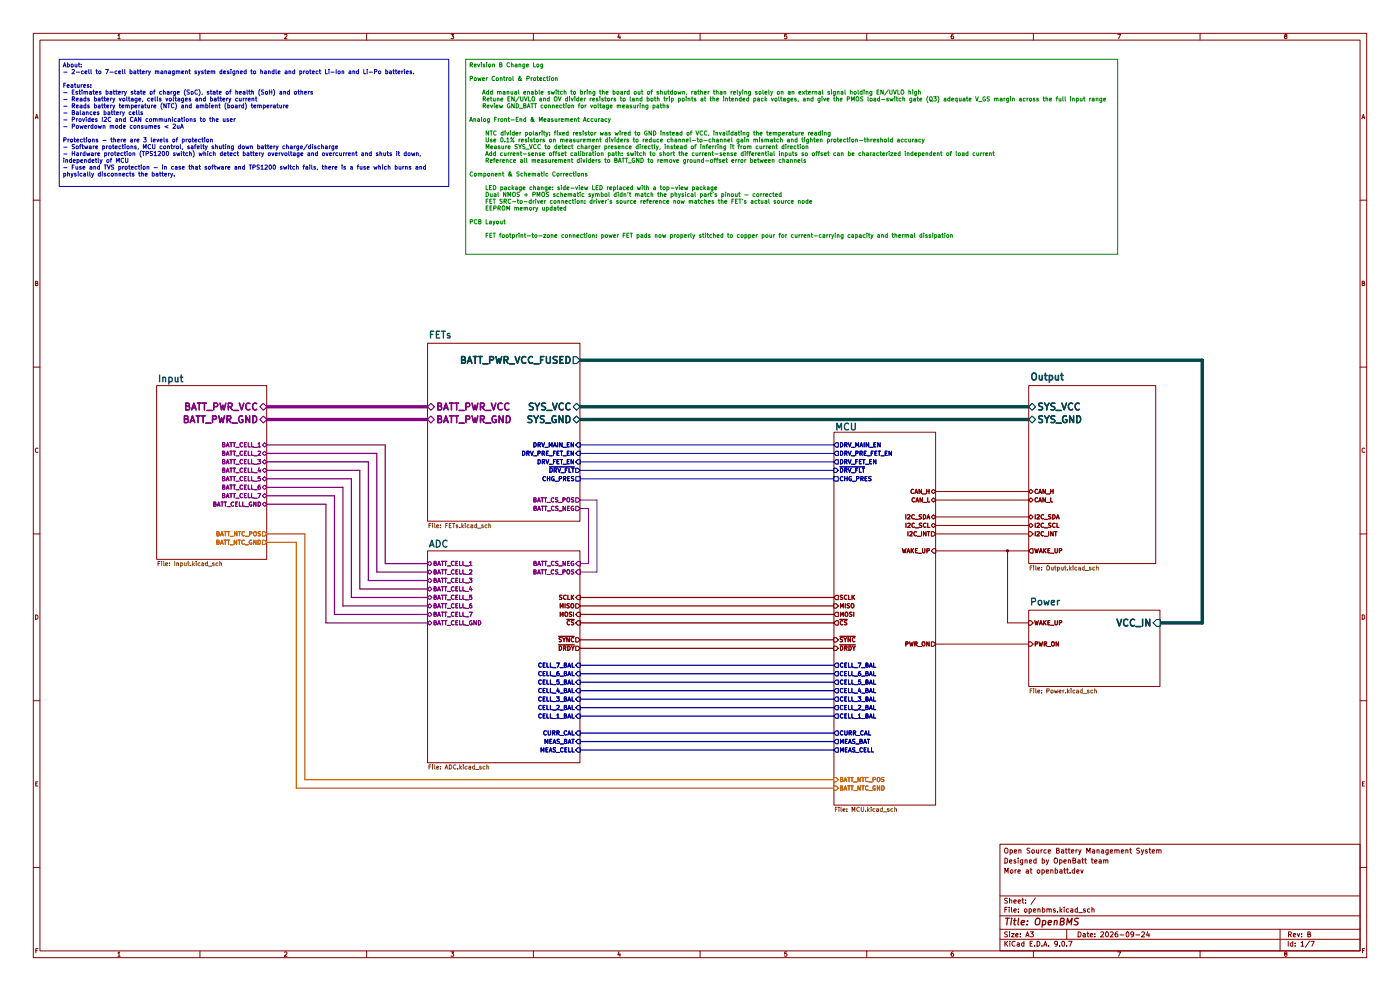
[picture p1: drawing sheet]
(kicad_sch
 (version 20250114)
 (generator "eeschema")
 (generator_version "9.0")
 (paper "A3")
 (title_block
  (title "OpenBMS")
  (date "2026-09-24")
  (rev "B")
  (comment 2 "More at openbatt.dev")
  (comment 3 "Designed by OpenBatt team")
  (comment 4 "Open Source Battery Management System"))
 (lib_symbols)
 (text_box "About:\n- 2-cell to 7-cell battery managment system designed to handle and protect Li-Ion and Li-Po batteries.\n\nFeatures:\n- Estimates battery state of charge (SoC), state of health (SoH) and others\n- Reads battery voltage, cells voltages and battery current\n- Reads battery temperature (NTC) and ambient (board) temperature\n- Balances battery cells\n- Provides I2C and CAN communications to the user\n- Powerdown mode consumes < 2uA\n\nProtections - there are 3 levels of protection\n- Software protections, MCU control, safelty shuting down battery charge/discharge\n- Hardware protection (TPS1200 switch) which detect battery overvoltage and overcurrent and shuts it down, independetly of MCU\n- Fuse and TVS protection - in case that software and TPS1200 switch fails, there is a fuse which burns and physically disconnects the battery.\n"
  (exclude_from_sim no)
  (at 17.78 17.78 0)
  (size 116.84 38.1)
  (margins 0.9525 0.9525 0.9525 0.9525)
  (stroke (width 0.3048) (type solid))
  (fill (type none))
  (effects (font (size 1.27 1.27) (thickness 0.1588)) (justify left top)))
 (text_box "Revision B Change Log\n\nPower Control & Protection\n\n    Add manual enable switch to bring the board out of shutdown, rather than relying solely on an external signal holding EN/UVLO high\n    Retune EN/UVLO and OV divider resistors to land both trip points at the intended pack voltages, and give the PMOS load-switch gate (Q3) adequate V_GS margin across the full input range\n    Review GND_BATT connection for voltage measuring paths\n\nAnalog Front-End & Measurement Accuracy\n\n	NTC divider polarity: fixed resistor was wired to GND instead of VCC, invalidating the temperature reading\n	Use 0.1% resistors on measurement dividers to reduce channel-to-channel gain mismatch and tighten protection-threshold accuracy\n	Measure SYS_VCC to detect charger presence directly, instead of inferring it from current direction\n	Add current-sense offset calibration path: switch to short the current-sense differential inputs so offset can be characterized independent of load current\n	Reference all measurement dividers to BATT_GND to remove ground-offset error between channels\n\nComponent & Schematic Corrections\n\n	LED package change: side-view LED replaced with a top-view package\n	Dual NMOS + PMOS schematic symbol didn't match the physical part's pinout - corrected\n	FET SRC-to-driver connection: driver's source reference now matches the FET's actual source node\n	EEPROM memory updated\n\nPCB Layout\n\n	FET footprint-to-zone connection: power FET pads now properly stitched to copper pour for current-carrying capacity and thermal dissipation"
  (exclude_from_sim no)
  (at 139.7 17.78 0)
  (size 195.58 58.42)
  (margins 0.9525 0.9525 0.9525 0.9525)
  (stroke (width 0.3048) (type solid) (color 0 132 0 1))
  (fill (type none))
  (effects (font (size 1.27 1.27) (thickness 0.1588) (color 0 132 0 1)) (justify left top)))
 (junction
  (at 302.26 165.1)
  (diameter 0)
  (color 132 0 0 1))
 (wire
  (pts (xy 80.01 140.97) (xy 107.95 140.97))
  (stroke (width 0.381) (type default) (color 132 0 132 1)))
 (wire
  (pts (xy 173.99 186.69) (xy 250.19 186.69))
  (stroke (width 0.381) (type default) (color 132 0 0 1)))
 (wire
  (pts (xy 110.49 138.43) (xy 80.01 138.43))
  (stroke (width 0.381) (type default) (color 132 0 132 1)))
 (wire
  (pts (xy 110.49 173.99) (xy 110.49 138.43))
  (stroke (width 0.381) (type default) (color 132 0 132 1)))
 (wire
  (pts (xy 173.99 181.61) (xy 250.19 181.61))
  (stroke (width 0.381) (type default) (color 132 0 0 1)))
 (wire
  (pts (xy 80.01 135.89) (xy 113.03 135.89))
  (stroke (width 0.381) (type default) (color 132 0 132 1)))
 (wire
  (pts (xy 105.41 179.07) (xy 105.41 143.51))
  (stroke (width 0.381) (type default) (color 132 0 132 1)))
 (wire
  (pts (xy 107.95 140.97) (xy 107.95 176.53))
  (stroke (width 0.381) (type default) (color 132 0 132 1)))
 (wire
  (pts (xy 173.99 152.4) (xy 176.53 152.4))
  (stroke (width 0.3048) (type default) (color 132 0 132 1)))
 (wire
  (pts (xy 91.44 233.68) (xy 91.44 160.02))
  (stroke (width 0.381) (type default) (color 204 102 0 1)))
 (wire
  (pts (xy 100.33 148.59) (xy 80.01 148.59))
  (stroke (width 0.381) (type default) (color 132 0 132 1)))
 (wire
  (pts (xy 128.27 179.07) (xy 105.41 179.07))
  (stroke (width 0.381) (type default) (color 132 0 132 1)))
 (wire
  (pts (xy 173.99 201.93) (xy 250.19 201.93))
  (stroke (width 0.381) (type default) (color 0 0 132 1)))
 (wire
  (pts (xy 173.99 121.92) (xy 308.61 121.92))
  (stroke (width 1.016) (type default) (color 0 72 72 1)))
 (wire
  (pts (xy 302.26 165.1) (xy 302.26 186.69))
  (stroke (width 0.3048) (type default) (color 132 0 0 1)))
 (wire
  (pts (xy 173.99 143.51) (xy 250.19 143.51))
  (stroke (width 0.3048) (type default) (color 0 0 132 1)))
 (wire
  (pts (xy 102.87 181.61) (xy 128.27 181.61))
  (stroke (width 0.381) (type default) (color 132 0 132 1)))
 (wire
  (pts (xy 173.99 133.35) (xy 250.19 133.35))
  (stroke (width 0.3048) (type default) (color 0 0 132 1)))
 (wire
  (pts (xy 173.99 199.39) (xy 250.19 199.39))
  (stroke (width 0.381) (type default) (color 0 0 132 1)))
 (wire
  (pts (xy 128.27 184.15) (xy 100.33 184.15))
  (stroke (width 0.381) (type default) (color 132 0 132 1)))
 (wire
  (pts (xy 280.67 193.04) (xy 308.61 193.04))
  (stroke (width 0.3048) (type default) (color 132 0 0 1)))
 (wire
  (pts (xy 102.87 146.05) (xy 102.87 181.61))
  (stroke (width 0.381) (type default) (color 132 0 132 1)))
 (wire
  (pts (xy 173.99 125.73) (xy 308.61 125.73))
  (stroke (width 1.016) (type default) (color 0 72 72 1)))
 (wire
  (pts (xy 80.01 146.05) (xy 102.87 146.05))
  (stroke (width 0.381) (type default) (color 132 0 132 1)))
 (wire
  (pts (xy 97.79 151.13) (xy 97.79 186.69))
  (stroke (width 0.381) (type default) (color 132 0 132 1)))
 (wire
  (pts (xy 302.26 165.1) (xy 308.61 165.1))
  (stroke (width 0.3048) (type default) (color 132 0 0 1)))
 (wire
  (pts (xy 360.68 107.95) (xy 360.68 186.69))
  (stroke (width 1.016) (type solid) (color 0 72 72 1)))
 (wire
  (pts (xy 80.01 151.13) (xy 97.79 151.13))
  (stroke (width 0.381) (type default) (color 132 0 132 1)))
 (wire
  (pts (xy 176.53 152.4) (xy 176.53 168.91))
  (stroke (width 0.3048) (type default) (color 132 0 132 1)))
 (wire
  (pts (xy 173.99 107.95) (xy 360.68 107.95))
  (stroke (width 1.016) (type default) (color 0 72 72 1)))
 (wire
  (pts (xy 280.67 154.94) (xy 308.61 154.94))
  (stroke (width 0.3048) (type default) (color 132 0 0 1)))
 (wire
  (pts (xy 91.44 160.02) (xy 80.01 160.02))
  (stroke (width 0.381) (type default) (color 204 102 0 1)))
 (wire
  (pts (xy 173.99 219.71) (xy 250.19 219.71))
  (stroke (width 0.381) (type default) (color 0 0 132 1)))
 (wire
  (pts (xy 280.67 157.48) (xy 308.61 157.48))
  (stroke (width 0.3048) (type default) (color 132 0 0 1)))
 (wire
  (pts (xy 173.99 184.15) (xy 250.19 184.15))
  (stroke (width 0.381) (type default) (color 132 0 0 1)))
 (wire
  (pts (xy 105.41 143.51) (xy 80.01 143.51))
  (stroke (width 0.381) (type default) (color 132 0 132 1)))
 (wire
  (pts (xy 250.19 233.68) (xy 91.44 233.68))
  (stroke (width 0.381) (type default) (color 204 102 0 1)))
 (wire
  (pts (xy 176.53 168.91) (xy 173.99 168.91))
  (stroke (width 0.3048) (type default) (color 132 0 132 1)))
 (wire
  (pts (xy 280.67 149.86) (xy 308.61 149.86))
  (stroke (width 0.3048) (type default) (color 132 0 0 1)))
 (wire
  (pts (xy 173.99 138.43) (xy 250.19 138.43))
  (stroke (width 0.3048) (type default) (color 0 0 132 1)))
 (wire
  (pts (xy 80.01 125.73) (xy 128.27 125.73))
  (stroke (width 1.016) (type solid) (color 132 0 132 1)))
 (wire
  (pts (xy 128.27 168.91) (xy 115.57 168.91))
  (stroke (width 0.381) (type default) (color 132 0 132 1)))
 (wire
  (pts (xy 173.99 171.45) (xy 179.07 171.45))
  (stroke (width 0.3048) (type default) (color 132 0 132 1)))
 (wire
  (pts (xy 173.99 191.77) (xy 250.19 191.77))
  (stroke (width 0.381) (type default) (color 132 0 0 1)))
 (wire
  (pts (xy 173.99 204.47) (xy 250.19 204.47))
  (stroke (width 0.381) (type default) (color 0 0 132 1)))
 (wire
  (pts (xy 88.9 236.22) (xy 250.19 236.22))
  (stroke (width 0.381) (type default) (color 204 102 0 1)))
 (wire
  (pts (xy 113.03 171.45) (xy 128.27 171.45))
  (stroke (width 0.381) (type default) (color 132 0 132 1)))
 (wire
  (pts (xy 88.9 162.56) (xy 88.9 236.22))
  (stroke (width 0.381) (type default) (color 204 102 0 1)))
 (wire
  (pts (xy 115.57 168.91) (xy 115.57 133.35))
  (stroke (width 0.381) (type default) (color 132 0 132 1)))
 (wire
  (pts (xy 173.99 212.09) (xy 250.19 212.09))
  (stroke (width 0.381) (type default) (color 0 0 132 1)))
 (wire
  (pts (xy 113.03 135.89) (xy 113.03 171.45))
  (stroke (width 0.381) (type default) (color 132 0 132 1)))
 (wire
  (pts (xy 173.99 224.79) (xy 250.19 224.79))
  (stroke (width 0.381) (type default) (color 0 0 132 1)))
 (wire
  (pts (xy 280.67 147.32) (xy 308.61 147.32))
  (stroke (width 0.3048) (type default) (color 132 0 0 1)))
 (wire
  (pts (xy 173.99 222.25) (xy 250.19 222.25))
  (stroke (width 0.381) (type default) (color 0 0 132 1)))
 (wire
  (pts (xy 280.67 165.1) (xy 302.26 165.1))
  (stroke (width 0.3048) (type default) (color 132 0 0 1)))
 (wire
  (pts (xy 115.57 133.35) (xy 80.01 133.35))
  (stroke (width 0.381) (type default) (color 132 0 132 1)))
 (wire
  (pts (xy 280.67 160.02) (xy 308.61 160.02))
  (stroke (width 0.3048) (type default) (color 132 0 0 1)))
 (wire
  (pts (xy 179.07 171.45) (xy 179.07 149.86))
  (stroke (width 0.3048) (type default) (color 132 0 132 1)))
 (wire
  (pts (xy 360.68 186.69) (xy 347.98 186.69))
  (stroke (width 1.016) (type solid) (color 0 72 72 1)))
 (wire
  (pts (xy 173.99 179.07) (xy 250.19 179.07))
  (stroke (width 0.381) (type default) (color 132 0 0 1)))
 (wire
  (pts (xy 173.99 209.55) (xy 250.19 209.55))
  (stroke (width 0.381) (type default) (color 0 0 132 1)))
 (wire
  (pts (xy 173.99 214.63) (xy 250.19 214.63))
  (stroke (width 0.381) (type default) (color 0 0 132 1)))
 (wire
  (pts (xy 80.01 121.92) (xy 128.27 121.92))
  (stroke (width 1.016) (type solid) (color 132 0 132 1)))
 (wire
  (pts (xy 173.99 135.89) (xy 250.19 135.89))
  (stroke (width 0.3048) (type default) (color 0 0 132 1)))
 (wire
  (pts (xy 107.95 176.53) (xy 128.27 176.53))
  (stroke (width 0.381) (type default) (color 132 0 132 1)))
 (wire
  (pts (xy 173.99 140.97) (xy 250.19 140.97))
  (stroke (width 0.3048) (type default) (color 0 0 132 1)))
 (wire
  (pts (xy 173.99 194.31) (xy 250.19 194.31))
  (stroke (width 0.381) (type default) (color 132 0 0 1)))
 (wire
  (pts (xy 97.79 186.69) (xy 128.27 186.69))
  (stroke (width 0.381) (type default) (color 132 0 132 1)))
 (wire
  (pts (xy 302.26 186.69) (xy 308.61 186.69))
  (stroke (width 0.3048) (type default) (color 132 0 0 1)))
 (wire
  (pts (xy 179.07 149.86) (xy 173.99 149.86))
  (stroke (width 0.3048) (type default) (color 132 0 132 1)))
 (wire
  (pts (xy 100.33 184.15) (xy 100.33 148.59))
  (stroke (width 0.381) (type default) (color 132 0 132 1)))
 (wire
  (pts (xy 128.27 173.99) (xy 110.49 173.99))
  (stroke (width 0.381) (type default) (color 132 0 132 1)))
 (wire
  (pts (xy 80.01 162.56) (xy 88.9 162.56))
  (stroke (width 0.381) (type default) (color 204 102 0 1)))
 (wire
  (pts (xy 173.99 207.01) (xy 250.19 207.01))
  (stroke (width 0.381) (type default) (color 0 0 132 1)))
 (sheet
  (at 250.19 129.54)
  (size 30.48 111.76)
  (exclude_from_sim no)
  (in_bom yes)
  (on_board yes)
  (dnp no)
  (stroke (width 0.254) (type solid))
  (fill (color 0 0 0 0.0000))
  (property "Sheetname" "MCU" (at 250.19 129.286 0) (effects (font (size 2.032 2.032) (thickness 0.4064)
    (bold yes)) (justify left bottom)))
  (property "Sheetfile" "MCU.kicad_sch" (at 250.19 241.8846 0) (effects (font (size 1.27 1.27)) (justify left top)))
  (pin "CELL_1_BAL" output (at 250.19 214.63 180) (effects (font (size 1.27 1.27) (thickness 0.254)
    (bold yes) (color 0 0 132 1)) (justify left)))
  (pin "CELL_4_BAL" output (at 250.19 207.01 180) (effects (font (size 1.27 1.27) (thickness 0.254)
    (bold yes) (color 0 0 132 1)) (justify left)))
  (pin "CELL_7_BAL" output (at 250.19 199.39 180) (effects (font (size 1.27 1.27) (thickness 0.254)
    (bold yes) (color 0 0 132 1)) (justify left)))
  (pin "CELL_5_BAL" output (at 250.19 204.47 180) (effects (font (size 1.27 1.27) (thickness 0.254)
    (bold yes) (color 0 0 132 1)) (justify left)))
  (pin "CELL_6_BAL" output (at 250.19 201.93 180) (effects (font (size 1.27 1.27) (thickness 0.254)
    (bold yes) (color 0 0 132 1)) (justify left)))
  (pin "CELL_3_BAL" output (at 250.19 209.55 180) (effects (font (size 1.27 1.27) (thickness 0.254)
    (bold yes) (color 0 0 132 1)) (justify left)))
  (pin "CELL_2_BAL" output (at 250.19 212.09 180) (effects (font (size 1.27 1.27) (thickness 0.254)
    (bold yes) (color 0 0 132 1)) (justify left)))
  (pin "SCLK" output (at 250.19 179.07 180) (effects (font (size 1.27 1.27) (thickness 0.254)
    (bold yes) (color 132 0 0 1)) (justify left)))
  (pin "~{CS}" output (at 250.19 186.69 180) (effects (font (size 1.27 1.27) (thickness 0.254)
    (bold yes) (color 132 0 0 1)) (justify left)))
  (pin "DRV_MAIN_EN" output (at 250.19 133.35 180) (effects (font (size 1.27 1.27) (thickness 0.254)
    (bold yes) (color 0 0 132 1)) (justify left)))
  (pin "DRV_FET_EN" output (at 250.19 138.43 180) (effects (font (size 1.27 1.27) (thickness 0.254)
    (bold yes) (color 0 0 132 1)) (justify left)))
  (pin "MOSI" output (at 250.19 184.15 180) (effects (font (size 1.27 1.27) (thickness 0.254)
    (bold yes) (color 132 0 0 1)) (justify left)))
  (pin "DRV_PRE_FET_EN" output (at 250.19 135.89 180) (effects (font (size 1.27 1.27) (thickness 0.254)
    (bold yes) (color 0 0 132 1)) (justify left)))
  (pin "~{DRDY}" input (at 250.19 194.31 180) (effects (font (size 1.27 1.27) (thickness 0.254)
    (bold yes) (color 132 0 0 1)) (justify left)))
  (pin "MISO" input (at 250.19 181.61 180) (effects (font (size 1.27 1.27) (thickness 0.254)
    (bold yes) (color 132 0 0 1)) (justify left)))
  (pin "MEAS_BAT" output (at 250.19 222.25 180) (effects (font (size 1.27 1.27) (thickness 0.254)
    (bold yes) (color 0 0 132 1)) (justify left)))
  (pin "~{DRV_FLT}" input (at 250.19 140.97 180) (effects (font (size 1.27 1.27) (thickness 0.254)
    (bold yes) (color 0 0 132 1)) (justify left)))
  (pin "MEAS_CELL" output (at 250.19 224.79 180) (effects (font (size 1.27 1.27) (thickness 0.254)
    (bold yes) (color 0 0 132 1)) (justify left)))
  (pin "~{SYNC}" input (at 250.19 191.77 180) (effects (font (size 1.27 1.27) (thickness 0.254)
    (bold yes) (color 132 0 0 1)) (justify left)))
  (pin "BATT_NTC_POS" input (at 250.19 233.68 180) (effects (font (size 1.27 1.27) (thickness 0.254)
    (bold yes) (color 204 102 0 1)) (justify left)))
  (pin "BATT_NTC_GND" input (at 250.19 236.22 180) (effects (font (size 1.27 1.27) (thickness 0.254)
    (bold yes) (color 204 102 0 1)) (justify left)))
  (pin "CAN_H" bidirectional (at 280.67 147.32 0) (effects (font (size 1.27 1.27) (thickness 0.254)
    (bold yes) (color 132 0 0 1)) (justify right)))
  (pin "CAN_L" bidirectional (at 280.67 149.86 0) (effects (font (size 1.27 1.27) (thickness 0.254)
    (bold yes) (color 132 0 0 1)) (justify right)))
  (pin "I2C_SDA" bidirectional (at 280.67 154.94 0) (effects (font (size 1.27 1.27) (thickness 0.254)
    (bold yes) (color 132 0 0 1)) (justify right)))
  (pin "I2C_SCL" bidirectional (at 280.67 157.48 0) (effects (font (size 1.27 1.27) (thickness 0.254)
    (bold yes) (color 132 0 0 1)) (justify right)))
  (pin "I2C_INT" output (at 280.67 160.02 0) (effects (font (size 1.27 1.27) (thickness 0.254)
    (bold yes) (color 132 0 0 1)) (justify right)))
  (pin "WAKE_UP" input (at 280.67 165.1 0) (effects (font (size 1.27 1.27) (thickness 0.254)
    (bold yes) (color 132 0 0 1)) (justify right)))
  (pin "PWR_ON" output (at 280.67 193.04 0) (effects (font (size 1.27 1.27) (thickness 0.254)
    (bold yes) (color 132 0 0 1)) (justify right)))
  (pin "CHG_PRES" passive (at 250.19 143.51 180) (effects (font (size 1.27 1.27) (thickness 0.254)
    (bold yes) (color 0 0 132 1)) (justify left)))
  (pin "CURR_CAL" output (at 250.19 219.71 180) (effects (font (size 1.27 1.27) (thickness 0.254)
    (bold yes) (color 0 0 132 1)) (justify left))))
 (sheet
  (at 308.61 115.57)
  (size 38.1 53.34)
  (exclude_from_sim no)
  (in_bom yes)
  (on_board yes)
  (dnp no)
  (fields_autoplaced yes)
  (stroke (width 0.254) (type solid))
  (fill (color 0 0 0 0.0000))
  (property "Sheetname" "Output" (at 308.61 114.4266 0) (effects (font (size 2.032 2.032) (thickness 0.508)
    (bold yes)) (justify left bottom)))
  (property "Sheetfile" "Output.kicad_sch" (at 308.61 169.5454 0) (effects (font (size 1.27 1.27)) (justify left top)))
  (pin "SYS_GND" bidirectional (at 308.61 125.73 180) (effects (font (size 2.032 2.032) (thickness 0.4064)
    (bold yes) (color 0 72 72 1)) (justify left)))
  (pin "SYS_VCC" bidirectional (at 308.61 121.92 180) (effects (font (size 2.032 2.032) (thickness 0.4064)
    (bold yes) (color 0 72 72 1)) (justify left)))
  (pin "I2C_SDA" bidirectional (at 308.61 154.94 180) (effects (font (size 1.27 1.27) (thickness 0.254)
    (bold yes) (color 132 0 0 1)) (justify left)))
  (pin "CAN_L" bidirectional (at 308.61 149.86 180) (effects (font (size 1.27 1.27) (thickness 0.254)
    (bold yes) (color 132 0 0 1)) (justify left)))
  (pin "I2C_SCL" bidirectional (at 308.61 157.48 180) (effects (font (size 1.27 1.27) (thickness 0.254)
    (bold yes) (color 132 0 0 1)) (justify left)))
  (pin "CAN_H" bidirectional (at 308.61 147.32 180) (effects (font (size 1.27 1.27) (thickness 0.254)
    (bold yes) (color 132 0 0 1)) (justify left)))
  (pin "WAKE_UP" output (at 308.61 165.1 180) (effects (font (size 1.27 1.27) (thickness 0.254)
    (bold yes) (color 132 0 0 1)) (justify left)))
  (pin "I2C_INT" input (at 308.61 160.02 180) (effects (font (size 1.27 1.27) (thickness 0.254)
    (bold yes) (color 132 0 0 1)) (justify left))))
 (sheet
  (at 128.27 165.1)
  (size 45.72 63.5)
  (exclude_from_sim no)
  (in_bom yes)
  (on_board yes)
  (dnp no)
  (fields_autoplaced yes)
  (stroke (width 0.254) (type solid))
  (fill (color 0 0 0 0.0000))
  (property "Sheetname" "ADC" (at 128.27 164.3884 0) (effects (font (size 2.032 2.032) (thickness 0.4064)
    (bold yes)) (justify left bottom)))
  (property "Sheetfile" "ADC.kicad_sch" (at 128.27 229.1846 0) (effects (font (size 1.27 1.27)) (justify left top)))
  (pin "~{SYNC}" output (at 173.99 191.77 0) (effects (font (size 1.27 1.27) (thickness 0.254)
    (bold yes) (color 132 0 0 1)) (justify right)))
  (pin "CELL_5_BAL" input (at 173.99 204.47 0) (effects (font (size 1.27 1.27) (thickness 0.254)
    (bold yes) (color 0 0 132 1)) (justify right)))
  (pin "CELL_4_BAL" input (at 173.99 207.01 0) (effects (font (size 1.27 1.27) (thickness 0.254)
    (bold yes) (color 0 0 132 1)) (justify right)))
  (pin "~{CS}" input (at 173.99 186.69 0) (effects (font (size 1.27 1.27) (thickness 0.254)
    (bold yes) (color 132 0 0 1)) (justify right)))
  (pin "BATT_CELL_7" bidirectional (at 128.27 184.15 180) (effects (font (size 1.27 1.27) (thickness 0.254)
    (bold yes) (color 132 0 132 1)) (justify left)))
  (pin "BATT_CELL_6" bidirectional (at 128.27 181.61 180) (effects (font (size 1.27 1.27) (thickness 0.254)
    (bold yes) (color 132 0 132 1)) (justify left)))
  (pin "BATT_CELL_2" bidirectional (at 128.27 171.45 180) (effects (font (size 1.27 1.27) (thickness 0.254)
    (bold yes) (color 132 0 132 1)) (justify left)))
  (pin "BATT_CELL_3" bidirectional (at 128.27 173.99 180) (effects (font (size 1.27 1.27) (thickness 0.254)
    (bold yes) (color 132 0 132 1)) (justify left)))
  (pin "BATT_CELL_5" bidirectional (at 128.27 179.07 180) (effects (font (size 1.27 1.27) (thickness 0.254)
    (bold yes) (color 132 0 132 1)) (justify left)))
  (pin "BATT_CELL_4" bidirectional (at 128.27 176.53 180) (effects (font (size 1.27 1.27) (thickness 0.254)
    (bold yes) (color 132 0 132 1)) (justify left)))
  (pin "BATT_CELL_1" bidirectional (at 128.27 168.91 180) (effects (font (size 1.27 1.27) (thickness 0.254)
    (bold yes) (color 132 0 132 1)) (justify left)))
  (pin "CELL_7_BAL" input (at 173.99 199.39 0) (effects (font (size 1.27 1.27) (thickness 0.254)
    (bold yes) (color 0 0 132 1)) (justify right)))
  (pin "CELL_1_BAL" input (at 173.99 214.63 0) (effects (font (size 1.27 1.27) (thickness 0.254)
    (bold yes) (color 0 0 132 1)) (justify right)))
  (pin "CELL_3_BAL" input (at 173.99 209.55 0) (effects (font (size 1.27 1.27) (thickness 0.254)
    (bold yes) (color 0 0 132 1)) (justify right)))
  (pin "CELL_2_BAL" input (at 173.99 212.09 0) (effects (font (size 1.27 1.27) (thickness 0.254)
    (bold yes) (color 0 0 132 1)) (justify right)))
  (pin "SCLK" input (at 173.99 179.07 0) (effects (font (size 1.27 1.27) (thickness 0.254)
    (bold yes) (color 132 0 0 1)) (justify right)))
  (pin "MOSI" input (at 173.99 184.15 0) (effects (font (size 1.27 1.27) (thickness 0.254)
    (bold yes) (color 132 0 0 1)) (justify right)))
  (pin "MISO" output (at 173.99 181.61 0) (effects (font (size 1.27 1.27) (thickness 0.254)
    (bold yes) (color 132 0 0 1)) (justify right)))
  (pin "CELL_6_BAL" input (at 173.99 201.93 0) (effects (font (size 1.27 1.27) (thickness 0.254)
    (bold yes) (color 0 0 132 1)) (justify right)))
  (pin "~{DRDY}" output (at 173.99 194.31 0) (effects (font (size 1.27 1.27) (thickness 0.254)
    (bold yes) (color 132 0 0 1)) (justify right)))
  (pin "BATT_CELL_GND" bidirectional (at 128.27 186.69 180) (effects (font (size 1.27 1.27) (thickness 0.254)
    (bold yes) (color 132 0 132 1)) (justify left)))
  (pin "MEAS_BAT" input (at 173.99 222.25 0) (effects (font (size 1.27 1.27) (thickness 0.254)
    (bold yes) (color 0 0 132 1)) (justify right)))
  (pin "MEAS_CELL" input (at 173.99 224.79 0) (effects (font (size 1.27 1.27) (thickness 0.254)
    (bold yes) (color 0 0 132 1)) (justify right)))
  (pin "BATT_CS_NEG" input (at 173.99 168.91 0) (effects (font (size 1.27 1.27) (thickness 0.254)
    (bold yes) (color 132 0 132 1)) (justify right)))
  (pin "BATT_CS_POS" input (at 173.99 171.45 0) (effects (font (size 1.27 1.27) (thickness 0.254)
    (bold yes) (color 132 0 132 1)) (justify right)))
  (pin "CURR_CAL" input (at 173.99 219.71 0) (effects (font (size 1.27 1.27) (thickness 0.254)
    (bold yes) (color 0 0 132 1)) (justify right))))
 (sheet
  (at 46.99 115.57)
  (size 33.02 52.07)
  (exclude_from_sim no)
  (in_bom yes)
  (on_board yes)
  (dnp no)
  (fields_autoplaced yes)
  (stroke (width 0.254) (type solid))
  (fill (color 0 0 0 0.0000))
  (property "Sheetname" "Input" (at 46.99 114.8584 0) (effects (font (size 2.032 2.032) (thickness 0.4064)
    (bold yes)) (justify left bottom)))
  (property "Sheetfile" "Input.kicad_sch" (at 46.99 168.2246 0) (effects (font (size 1.27 1.27)) (justify left top)))
  (pin "BATT_CELL_4" bidirectional (at 80.01 140.97 0) (effects (font (size 1.27 1.27) (thickness 0.254)
    (bold yes) (color 132 0 132 1)) (justify right)))
  (pin "BATT_CELL_1" bidirectional (at 80.01 133.35 0) (effects (font (size 1.27 1.27) (thickness 0.254)
    (bold yes) (color 132 0 132 1)) (justify right)))
  (pin "BATT_PWR_VCC" bidirectional (at 80.01 121.92 0) (effects (font (size 2.032 2.032) (thickness 0.4064)
    (bold yes) (color 132 0 132 1)) (justify right)))
  (pin "BATT_PWR_GND" bidirectional (at 80.01 125.73 0) (effects (font (size 2.032 2.032) (thickness 0.4064)
    (bold yes) (color 132 0 132 1)) (justify right)))
  (pin "BATT_CELL_2" bidirectional (at 80.01 135.89 0) (effects (font (size 1.27 1.27) (thickness 0.254)
    (bold yes) (color 132 0 132 1)) (justify right)))
  (pin "BATT_CELL_GND" bidirectional (at 80.01 151.13 0) (effects (font (size 1.27 1.27) (thickness 0.254)
    (bold yes) (color 132 0 132 1)) (justify right)))
  (pin "BATT_CELL_5" bidirectional (at 80.01 143.51 0) (effects (font (size 1.27 1.27) (thickness 0.254)
    (bold yes) (color 132 0 132 1)) (justify right)))
  (pin "BATT_CELL_6" bidirectional (at 80.01 146.05 0) (effects (font (size 1.27 1.27) (thickness 0.254)
    (bold yes) (color 132 0 132 1)) (justify right)))
  (pin "BATT_CELL_7" bidirectional (at 80.01 148.59 0) (effects (font (size 1.27 1.27) (thickness 0.254)
    (bold yes) (color 132 0 132 1)) (justify right)))
  (pin "BATT_CELL_3" bidirectional (at 80.01 138.43 0) (effects (font (size 1.27 1.27) (thickness 0.254)
    (bold yes) (color 132 0 132 1)) (justify right)))
  (pin "BATT_NTC_POS" output (at 80.01 160.02 0) (effects (font (size 1.27 1.27) (thickness 0.254)
    (bold yes) (color 204 102 0 1)) (justify right)))
  (pin "BATT_NTC_GND" output (at 80.01 162.56 0) (effects (font (size 1.27 1.27) (thickness 0.254)
    (bold yes) (color 204 102 0 1)) (justify right))))
 (sheet
  (at 308.61 182.88)
  (size 39.37 22.86)
  (exclude_from_sim no)
  (in_bom yes)
  (on_board yes)
  (dnp no)
  (fields_autoplaced yes)
  (stroke (width 0.254) (type solid))
  (fill (color 0 0 0 0.0000))
  (property "Sheetname" "Power" (at 308.61 181.7366 0) (effects (font (size 2.032 2.032) (thickness 0.4064)
    (bold yes)) (justify left bottom)))
  (property "Sheetfile" "Power.kicad_sch" (at 308.61 206.3754 0) (effects (font (size 1.27 1.27)) (justify left top)))
  (pin "WAKE_UP" input (at 308.61 186.69 180) (effects (font (size 1.27 1.27) (thickness 0.254)
    (bold yes) (color 132 0 0 1)) (justify left)))
  (pin "PWR_ON" input (at 308.61 193.04 180) (effects (font (size 1.27 1.27) (thickness 0.254)
    (bold yes) (color 132 0 0 1)) (justify left)))
  (pin "VCC_IN" input (at 347.98 186.69 0) (effects (font (size 2.032 2.032) (thickness 0.4064)
    (bold yes) (color 0 72 72 1)) (justify right))))
 (sheet
  (at 128.27 102.87)
  (size 45.72 53.34)
  (exclude_from_sim no)
  (in_bom yes)
  (on_board yes)
  (dnp no)
  (fields_autoplaced yes)
  (stroke (width 0.254) (type solid))
  (fill (color 0 0 0 0.0000))
  (property "Sheetname" "FETs" (at 128.27 101.7266 0) (effects (font (size 2.032 2.032) (thickness 0.4064)
    (bold yes)) (justify left bottom)))
  (property "Sheetfile" "FETs.kicad_sch" (at 128.27 156.8454 0) (effects (font (size 1.27 1.27)) (justify left top)))
  (pin "DRV_FET_EN" input (at 173.99 138.43 0) (effects (font (size 1.27 1.27) (thickness 0.254)
    (bold yes) (color 0 0 132 1)) (justify right)))
  (pin "~{DRV_FLT}" output (at 173.99 140.97 0) (effects (font (size 1.27 1.27) (thickness 0.254)
    (bold yes) (color 0 0 132 1)) (justify right)))
  (pin "DRV_MAIN_EN" input (at 173.99 133.35 0) (effects (font (size 1.27 1.27) (thickness 0.254)
    (bold yes) (color 0 0 132 1)) (justify right)))
  (pin "BATT_PWR_VCC" bidirectional (at 128.27 121.92 180) (effects (font (size 2.032 2.032) (thickness 0.4064)
    (bold yes) (color 132 0 132 1)) (justify left)))
  (pin "DRV_PRE_FET_EN" input (at 173.99 135.89 0) (effects (font (size 1.27 1.27) (thickness 0.254)
    (bold yes) (color 0 0 132 1)) (justify right)))
  (pin "SYS_VCC" bidirectional (at 173.99 121.92 0) (effects (font (size 2.032 2.032) (thickness 0.4064)
    (bold yes) (color 0 72 72 1)) (justify right)))
  (pin "SYS_GND" bidirectional (at 173.99 125.73 0) (effects (font (size 2.032 2.032) (thickness 0.4064)
    (bold yes) (color 0 72 72 1)) (justify right)))
  (pin "BATT_CS_NEG" output (at 173.99 152.4 0) (effects (font (size 1.27 1.27) (thickness 0.254)
    (bold yes) (color 132 0 132 1)) (justify right)))
  (pin "BATT_PWR_GND" bidirectional (at 128.27 125.73 180) (effects (font (size 2.032 2.032) (thickness 0.4064)
    (bold yes) (color 132 0 132 1)) (justify left)))
  (pin "BATT_CS_POS" output (at 173.99 149.86 0) (effects (font (size 1.27 1.27) (thickness 0.254)
    (bold yes) (color 132 0 132 1)) (justify right)))
  (pin "BATT_PWR_VCC_FUSED" output (at 173.99 107.95 0) (effects (font (size 2.032 2.032) (thickness 0.4064)
    (bold yes) (color 0 72 72 1)) (justify right)))
  (pin "CHG_PRES" passive (at 173.99 143.51 0) (effects (font (size 1.27 1.27) (thickness 0.254)
    (bold yes) (color 0 0 132 1)) (justify right))))
 (sheet_instances
  (path ""
   (page "1")))
 (embedded_fonts no))
